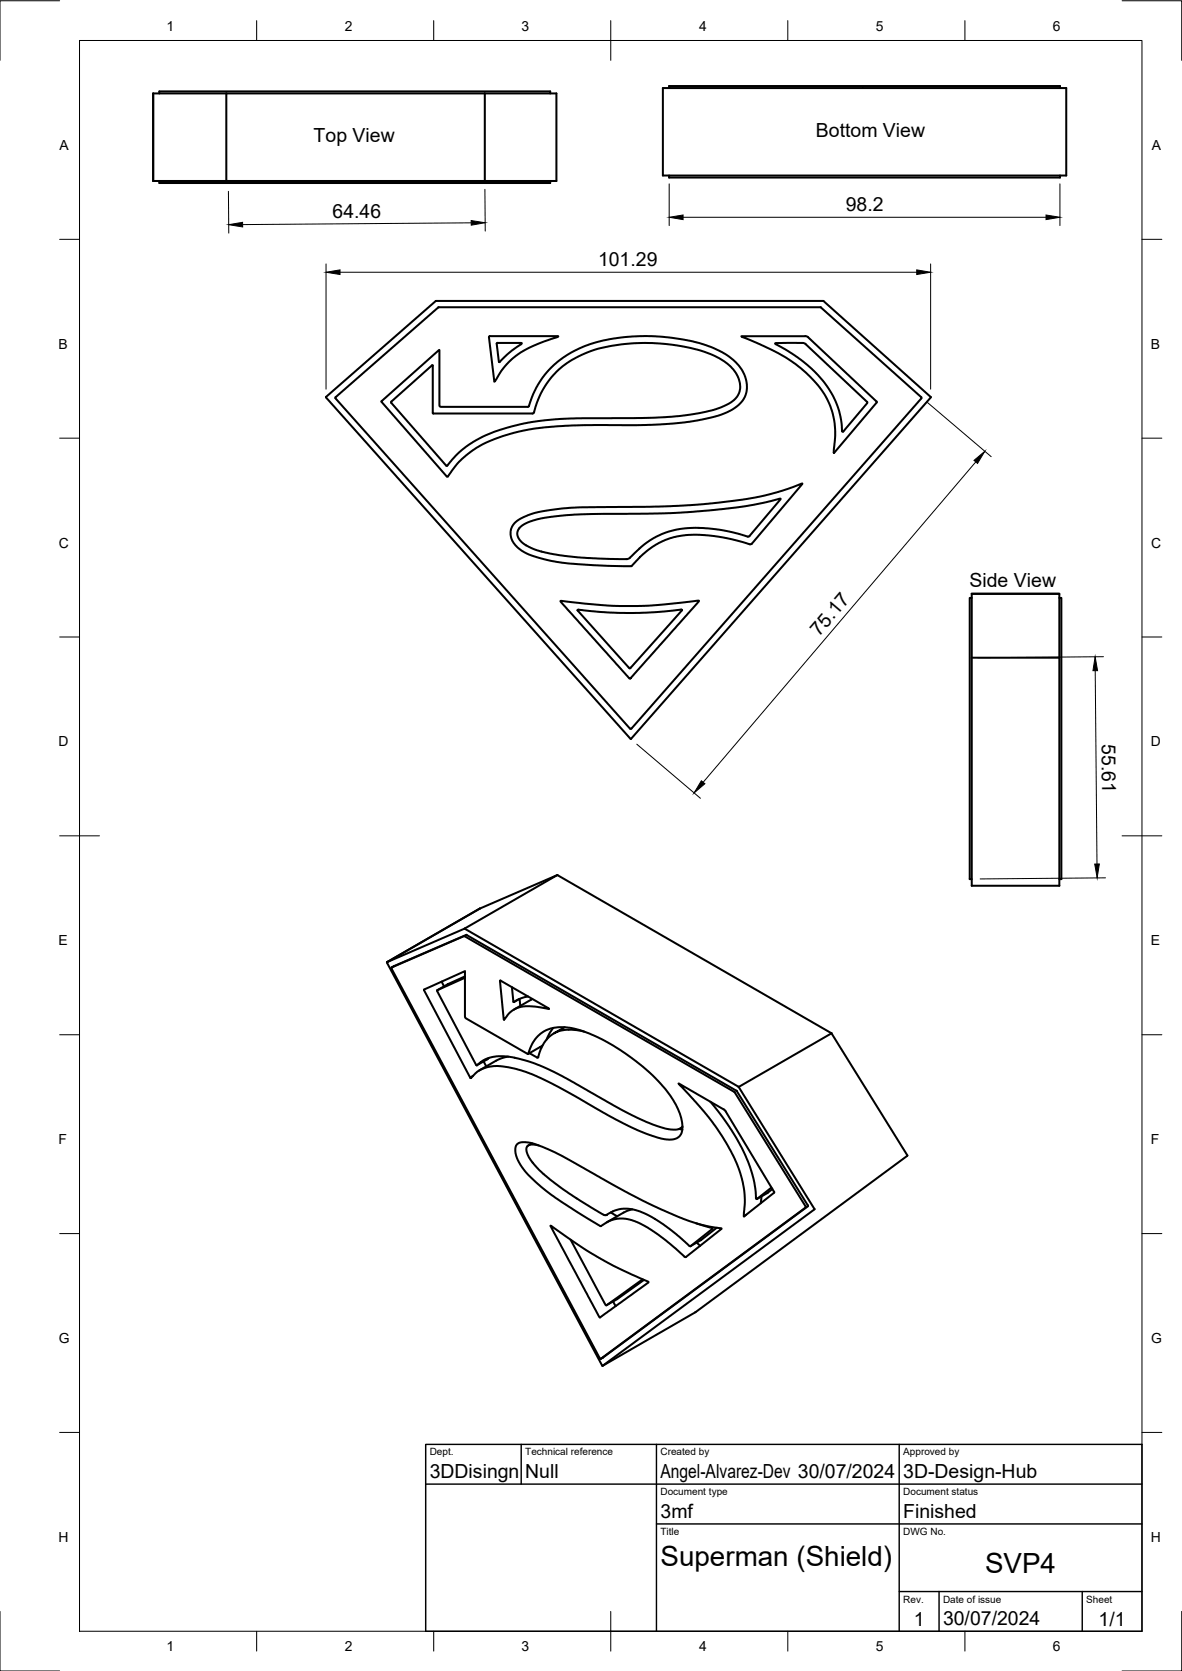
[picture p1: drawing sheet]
<svg xmlns="http://www.w3.org/2000/svg" width="297mm" height="420mm" viewBox="0 0 297 420" stroke-linecap="round" stroke-linejoin="round" font-family="sans-serif">
<!-- layer: Visible -->
<g fill="none" stroke="#000" stroke-width=".51">
<path d="M38.5 23.5h101.3v22h-101.3zM40 23.5v-.5h98.3v.5M56.9 23.5v22M121.8 23.5v22M166.6 22.1h101.3v22h-101.3zM168.1 22.1v-.5h98.3v.5M40 45.5v.5h98.3v-.5M168.1 44.1v.5h98.3v-.5M110.1 77.3l-25.8 22.6M110.3 77.3h95.9M110.3 77.2l-.2 .1M206.2 77.2l.1 .1"/>
<path d="M206.3 77.3l25.2 22.6M81.9 99.9l76.6 85.9 75.4-85.9M84.3 99.9v.3M108.8 91.9l.1 12.1h25l.3-.3a21.1 21.1 0 0 1 15-15.7 48.4 48.4 0 0 1 30.1 1.4l2 1 1.7 1.2a6.9 6.9 0 0 1 2.7 7.2 8.1 8.1 0 0 1-5.4 3.9 80.3 80.3 0 0 1-23.2 2.4l-12.1 .1-4.7 .2a49.1 49.1 0 0 0-21.4 5.7 22.3 22.3 0 0 0-6.5 6M108.8 91.9h-.2l-10.3 9.2 13.8 16h.3M122.9 84.6l17.4-.1-6.1 2.4-4.1 2.2-1.6 1.3-1.6 1.7-2.6 3.8zM125 86.2h5.9a.19 .19 0 0 1 .2 .2 .19 .19 0 0 1-.2 .2l-2.4 1.7-3 2.7M125 86.2l-.2 .2 .6 4.6h.2M202.4 84.5l-16.1 .1 5.7 2.5 5.4 2.7 2.8 1.9 3.1 2.8a19.6 19.6 0 0 1 6.2 18.8l.1 .6M202.4 84.5l.7 .3 17.2 16.3-10.7 12.8M231.5 99.9v.3M233.9 99.8l-27-24.1h-97.3l-27.6 24.2"/>
<path d="M233.9 99.8v.1M84.3 100.2l74 83h.4M112.6 119.8h-.3M132.7 102.3l-22.1-.1-.2-.2-.1-14-14.4 12.9 16.4 18.9M132.7 102.3l.2-.2 1.8-4.4 1.7-2.8 2.4-2.8 2.3-1.9a31.5 31.5 0 0 1 17.3-5.6l4.2-.1 4.2 .2 5 .7 4.2 .9a17.3 17.3 0 0 1 10.6 7 6.7 6.7 0 0 1-3.1 10 43.3 43.3 0 0 1-14.5 3.2l-8.9 .4h-10.8l-7.2 .2-7.3 .6-4.3 .8-6.3 1.9-4.4 2.2-2.1 1.4-2.3 2.1-2.8 3.7M217.9 101.4v-.4l-15.6-14.6-.6-.2-6.6 .1a.2 .2 0 0 0-.2-.1 .2 .2 0 0 0-.1 .3 .2 .2 0 0 0 .3 .1l4.9 3a24.8 24.8 0 0 1 11.4 16.4l.2 2.4 .2 .2 6.1-7.2M231.5 100.2l-72.8 83M129.4 131.5l.1-.1a16.6 16.6 0 0 1 9-3.2l6.6-.6 20.2-.2 8.1-.4 5.6-.4 7.5-1 4.4-.7 5.6-1.5 5.1-1.8-12.6 15.1a3.7 3.7 0 0 1-2.5-.5l-4-.9-4.6-.7-3.6-.1-4.1 .4-3.1 .9-3 1.6-2.5 1.9-2.9 3h-5.8a73.9 73.9 0 0 1-16.7-1.8 11.5 11.5 0 0 1-7.1-3.9 3.9 3.9 0 0 1 .3-5.1zM187.9 134.9l.4-.1 7.8-9.2 .1-.2h-.3a129.5 129.5 0 0 1-26.5 3.6l-25 .4-5.9 .5-3.8 .8a6.6 6.6 0 0 0-4.5 2.5 3.1 3.1 0 0 0 1.9 3.9l2 .9 1.7 .6 4.9 1 6.7 .7 7.8 .3a4.2 4.2 0 0 0 4.5-1.7l2.2-2 1.7-1.2a22.3 22.3 0 0 1 15.2-2.8l3.8 .6 5.3 1.4M140.8 151.1l12 1.2 7.6 .1 4.9-.3 10.4-1-17.4 19.5zM145.2 153.3h.1a106.2 106.2 0 0 0 26.1 .1l-12.9 14.5a.28 .28 0 0 1-.2 .1 .28 .28 0 0 1-.3-.1zM244.2 149.3h22v73.4h-22z"/>
<path d="M244.2 150.3h-.5v70.7h.5M244.2 149.3h22M266.2 150.3h.5v70.7h-.5M244.2 165.4h22M116.6 235.4l-18.2 7.9 .5-.3M116.6 235.4l68 39.2 17.9 28.8M116.7 233.5l-19.5 8.4M116.7 233.5l68.9 39.8M117.2 235.1l-18.3 7.9M117.2 235.1h.1M117.3 235.1l67.9 39.2M120.6 228.5l-23.4 13.4"/>
<path d="M120.6 228.5h.1M140.1 220l-19.5 8.5M140.1 220l-23.4 13.5M140.1 220h.1M140.1 220l68.9 39.8M97.2 242l54.2 101.4M97.3 241.9v.1M98.4 243.3v.2l52.3 98 .3 .2M98.9 243h.1M106.6 249l11.6 22M106.6 248.9l10.2-4.7v11.4l.2 .4 15.6 9 .2-.1 1.2-2.9 1.1-1.4 1.7-1.3 2.2-.8a17 17 0 0 1 10.7 2.1l4.4 2.3 4.1 2.7 3.4 2.7 3.9 3.6a19.3 19.3 0 0 1 5.9 10.7 3 3 0 0 1-1.5 3.7 10.2 10.2 0 0 1-6.7-.9l-3.1-1.3-5.4-2.6-15.9-9-4.7-2.2-3.1-1.1-4.7-1.1-1.6-.1-1.6 .2-1.4 .4-1.5 .7-1.8 1.8M109.9 249l9.7 18.7"/>
<path d="M111 246.8l.6 1.2M112.5 247.5l-2.6 1.5M112.6 247.4h-.1M116.8 245.5l-4.3 2M116.8 245.9l-6.9 3.1M125.8 246.6l-.2 .1 1 9.7 1.9-2.1 1.1-.7 1.3-.4 1.2-.2 2.2 .1 3.7 .6-12.2-7.1M128.7 248.2l.3 3.7M129 251.8l.1 .2M130.6 251.2l.1 1.7M132.7 250.5l-1.9 .6-1.7 .9 1.2-.7M133.8 251.2l-4.6 2.6M137.9 253.7h.1"/>
<path d="M139 258.5l-1 1.5-.6 1.4M139.3 259.8a9.9 9.9 0 0 0-4.2 6.2l-2-1.2M141.9 258.3l-2.6 1.5a10.6 10.6 0 0 1 7.6-.4M209 259.8l19 30.8-53.2 39.3M209 259.8l-23.4 13.5M118.2 270.9l.2 .2M118.9 270.5l-.7 .5M119.6 267.7l.3 .2M119.8 267.9l.2-.2a9.4 9.4 0 0 1 8.7-1.9l5.2 1.4 5.3 2.3 16.8 9.5 7.1 3.3a13.9 13.9 0 0 0 7.1 1.7l.8-.3 .5-.4M121.5 266.9l.7 1.2M122.5 266.3l-2.7 1.6M122.5 266.3h.1"/>
<path d="M122.9 266l-.4 .3M127.7 265.7l-2.3 .6-5 2.9M135.7 263.3l.4 .2M136.3 262.9l-3.6 2.1M178.5 277l3 3.8 2.2 3.2 2.7 4.6 1.5 3.2a25.5 25.5 0 0 1 2.1 9.5M185.2 274.4l17.8 28.6M185.6 273.3l19.1 30.8-53.3 39.3 23.4-13.5M129.9 287.8l.1-.1a5.3 5.3 0 0 1 4.8 .1l6.1 2.7 16.1 9.1 9.3 4.6 7.1 2.9 3.6 1 4.3 .9-9 7.1-6.9-5.7-2.8-1.8-2.6-1.3-2.6-.8-2.2-.1-1.7 .5-2.5 1.4-6.1-3.6a53.1 53.1 0 0 1-13-10.3l-1.2-1.7a4.9 4.9 0 0 1-.8-4.9zM133.7 287.5l-.9 .5M135.4 288l-.4-.1a2.12 2.12 0 0 0-2.6 .5 4.6 4.6 0 0 0 1.6 4.1l3 3.1 3.9 3 4.9 3.3 5.9 3.6M170.6 283.9l.9 .1M171.5 283.4l-.5 .3"/>
<path d="M192.9 300h-.1M193.9 298.6l-3.7 2.9 2.6-1.5M194.1 299l-1.3 1M194.5 299.7l-12.3-20.4-11.7-6.9 4.4 4.8 3.7 4.4 3.1 4.4 2.5 4.5a24.3 24.3 0 0 1 2.7 15.3M194.5 299.7v.2l-7.5 6M138.4 308.2l8.4 5.8 3.7 2.3 3.7 2 8.6 3.9 .1 .3-12.2 8.7zM143.4 311.7l8.8 16.5 9.3-6.5M151.7 305.4l.6 .1 2.1-1.1 1.9-.4a14.4 14.4 0 0 1 9.4 3.2l3.3 2.3 4.2 3.8h.3M153.5 304.9l1.6 .9M158.9 304.1l-2.2 .8-4.2 2.4M174.9 307.6l4.2 1.3-5.6 4.5 2.6-1.6M175.1 312.4l.9 .8"/>
<path d="M176.2 311.8h.1M180.1 308.7l-3.9 3.1M186.9 305.8l.1 .1M187.5 305.5l-.6 .3M190 301.3l.2 .2M191.4 300.8l-.2 1.7M202.5 303.6l-51.5 38.1M202.5 303.3v.3M203 303v.3l-51.5 38.1M154.1 327.2l.6 1.2M161.8 321.8l-6.7 4.9-2.7 1.5M174.8 329.9h.1"/>
<path d="M151.5 341.4l-.5 .3M151.5 341.4h.1"/>
</g>
<circle cx="152.3" cy="305.5" r=".25" fill="#000"/>
<!-- layer: BORDER -->
<g fill="none" stroke="#000" stroke-width=".25">
<path d="M15 .2h-15v15M20 10.2h267v400h-267zM64.5 5.2v5M109 5.2v5M153.5 5.2v10M198 5.2v5M242.5 5.2v5M282 .2h15v15M15 60.2h5M287 60.2h5M15 110.2h5M287 110.2h5"/>
<path d="M15 160.2h5M287 160.2h5M15 210.2h10M282 210.2h10M15 260.2h5M287 260.2h5M15 310.2h5M287 310.2h5M15 360.2h5M287 360.2h5M0 405.2v15h15M64.5 410.2v5"/>
<path d="M109 410.2v5M153.5 405.2v10M198 410.2v5M242.5 410.2v5M297 405.2v15h-15"/>
</g>
<!-- layer: TITLEBLOCK -->
<path d="M107 363.2h180v47h-180zM107 373.2h180M131 363.2v10M165 363.2v47M226 363.2v47M165 383.2h122M226 400.2h61M236 400.2v10M272 400.2v10" fill="none" stroke="#000" stroke-width=".36"/>
<!-- layer: FD_Dimensions -->
<g fill="none" stroke="#000" stroke-width=".25">
<path d="M57.4 48.1l.1 10.5M118.4 56l-57.4 .5M121.9 47.6v10.5M168.2 46.2v10.5M171.7 54.6h91.2M266.4 46.2v10.5M81.9 66.4v31.5M85.4 68.5h145M233.9 66.4v31.5M233.1 101.2l16 13.6M245.2 116.1l-68.5 80.6M275.2 168.6l.5 48.6"/>
<path d="M277.3 165.1l-31.5 .3M160 187.1l16 13.6M277.8 220.7l-31.5 .3"/>
</g>
<path d="M57.5 56.5l3.5-.6v1.2zM118.4 55.5l3.5 .5-3.5 .6zM168.2 54.6l3.5-.5v1.1zM262.9 54.1l3.5 .5-3.5 .6zM81.9 68.5l3.5-.6v1.1zM230.4 67.9l3.5 .6-3.5 .5zM244.8 115.8l2.7-2.3-1.8 3zM275.2 165.1l.6 3.5h-1.1zM176.3 196.3l.8 .8-2.7 2.3zM275.1 217.3l1.2-.1-.6 3.5z" fill="#000" stroke="#000" stroke-width=".25"/>
<g font-size="7">
<text x="166" y="393.7">Superman (Shield)</text>
<text x="247.5" y="395.4">SVP4</text>
</g>
<g font-size="4.9">
<text x="78.8" y="35.6">Top View</text>
<text x="205" y="34.4">Bottom View</text>
<text x="212.5" y="53.2">98.2</text>
<text x="83.6" y="54.8">64.46</text>
<text x="150.3" y="67">101.29</text>
<text x="243.6" y="147.6">Side View</text>
<text x="205.9" y="160.1" transform="rotate(-50 205.9 160.1)">75.17</text>
<text x="276.9" y="187.2" transform="rotate(90 276.9 187.2)">55.61</text>
<text x="108" y="371.7">3DDisingn</text>
<text x="132" y="371.7">Null</text>
<text x="166" y="371.7">Angel-Alvarez-Dev 30/07/2024</text>
<text x="227" y="371.7">3D-Design-Hub</text>
<text x="166" y="381.7">3mf</text>
<text x="227" y="381.7">Finished</text>
<text x="229.6" y="408.8">1</text>
<text x="237" y="408.7">30/07/2024</text>
<text x="276.1" y="408.8">1/1</text>
</g>
<g font-size="3.5">
<text x="41.9" y="7.7">1</text>
<text x="86.6" y="7.7">2</text>
<text x="131.1" y="7.7">3</text>
<text x="175.7" y="7.7">4</text>
<text x="220.1" y="7.7">5</text>
<text x="264.6" y="7.7">6</text>
<text x="15" y="37.7">A</text>
<text x="289.5" y="37.7">A</text>
<text x="14.7" y="87.7">B</text>
<text x="289.2" y="87.7">B</text>
<text x="14.8" y="137.7">C</text>
<text x="289.3" y="137.7">C</text>
<text x="14.7" y="187.7">D</text>
<text x="289.2" y="187.7">D</text>
<text x="14.7" y="237.7">E</text>
<text x="289.2" y="237.7">E</text>
<text x="14.7" y="287.7">F</text>
<text x="289.2" y="287.7">F</text>
<text x="14.8" y="337.7">G</text>
<text x="289.3" y="337.7">G</text>
<text x="14.7" y="387.7">H</text>
<text x="289.2" y="387.7">H</text>
<text x="41.9" y="415.2">1</text>
<text x="86.6" y="415.2">2</text>
<text x="131.1" y="415.2">3</text>
<text x="175.7" y="415.2">4</text>
<text x="220.1" y="415.2">5</text>
<text x="264.6" y="415.2">6</text>
</g>
<g font-size="2.5">
<text x="108" y="366">Dept.</text>
<text x="132" y="366">Technical reference</text>
<text x="166" y="366">Created by</text>
<text x="227" y="366">Approved by</text>
<text x="166" y="376">Document type</text>
<text x="227" y="376">Document status</text>
<text x="166" y="386">Title</text>
<text x="227" y="386">DWG No.</text>
<text x="227" y="403">Rev.</text>
<text x="237" y="403">Date of issue</text>
<text x="273" y="403">Sheet</text>
</g>
</svg>
